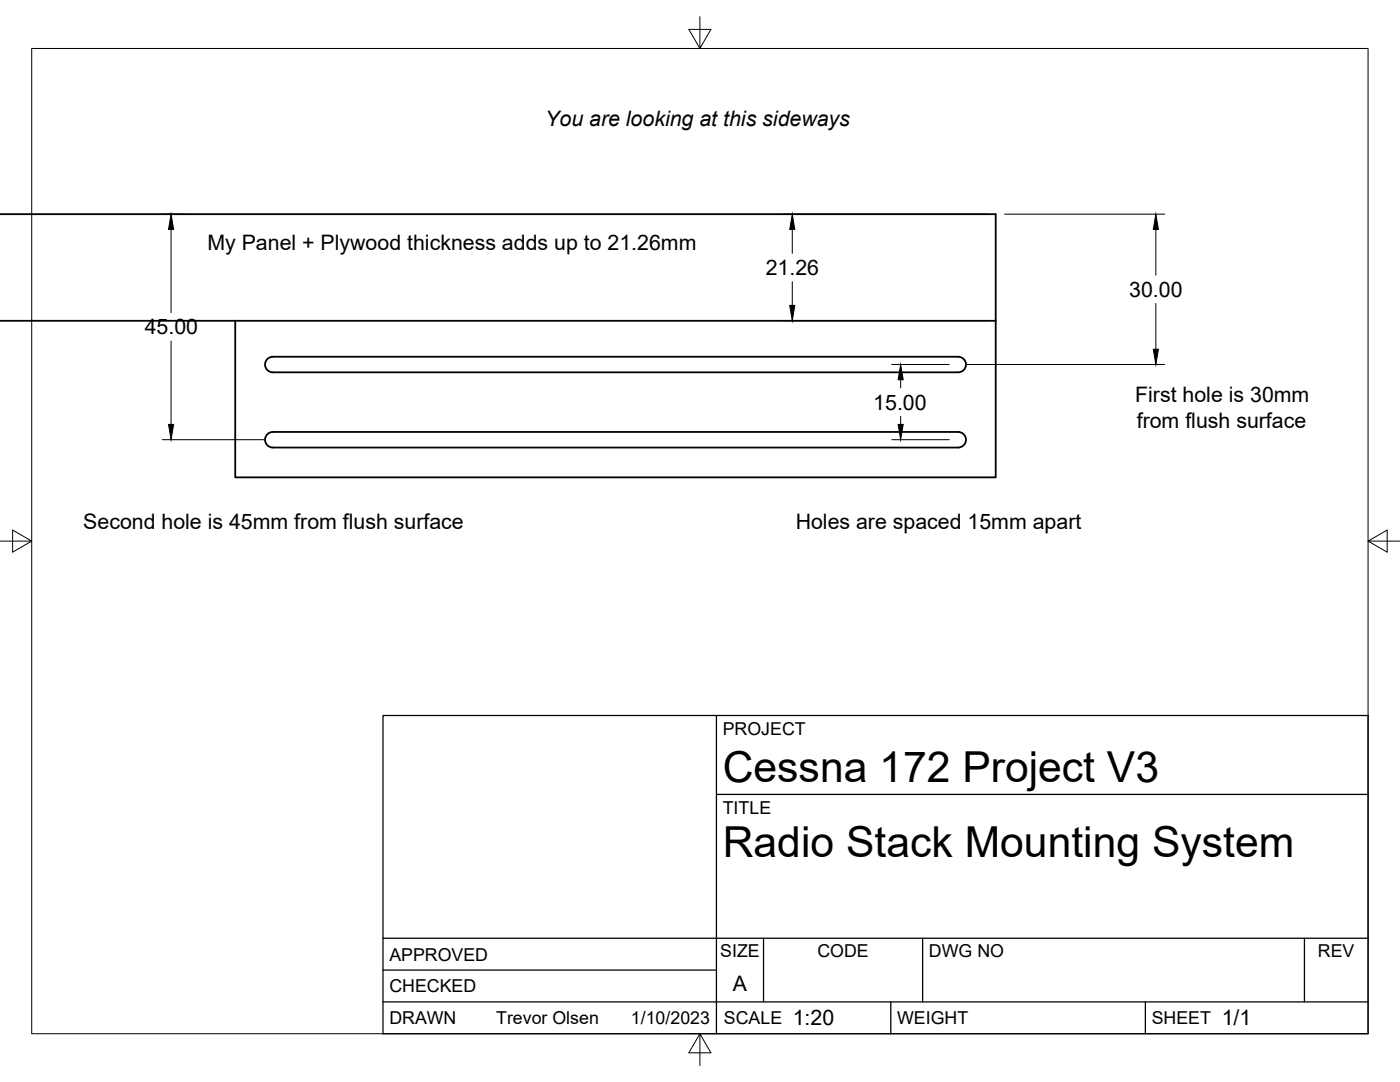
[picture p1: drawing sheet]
<svg xmlns="http://www.w3.org/2000/svg" width="279mm" height="216mm" viewBox="0 0 279 216" stroke-linecap="round" stroke-linejoin="round" font-family="sans-serif">
<!-- layer: Visible -->
<path d="M0 42.7h198.7v52.6h-151.8v-31.3M0 64h198.7M53.5 71.5l1-.3h136.7a1.56 1.56 0 0 1 1.6 1.5 1.56 1.56 0 0 1-1.6 1.6h-136.7a1.56 1.56 0 0 1-1.5-1.1 1.56 1.56 0 0 1 .5-1.7zM53.5 86.5l1-.3h136.7a1.56 1.56 0 0 1 1.6 1.6 1.56 1.56 0 0 1-1.6 1.5h-136.7a1.56 1.56 0 0 1-1.5-1.1 1.56 1.56 0 0 1 .5-1.7z" fill="none" stroke="#000" stroke-width=".36"/>
<!-- layer: Border -->
<path d="M6.3 9.7h266.7v196.6h-266.7zM139.7 3.3v6.4l2.2-3.8h-4.4l2.2 3.8M0 108h6.3l-3.8-2.2v4.4l3.8-2.2M273 108l3.8 2.2v-4.4l-3.8 2.2h6.4M139.7 206.3l-2.2 3.8h4.4l-2.2-3.8v6.3" fill="none" stroke="#000" stroke-width=".2"/>
<!-- layer: Titleblock -->
<path d="M76.4 142.8h196.6v63.5h-196.6zM143 158.5h130M143 142.8v63.5M76.4 199.9h196.6M76.4 193.6h66.6M76.4 187.2h196.6M152.4 187.2v12.7M177.8 199.9v6.4M184.1 187.2v12.7M228.6 199.9v6.4M260.3 187.2v12.7" fill="none" stroke="#000" stroke-width=".25"/>
<!-- layer: FD_Dimensions -->
<g fill="none" stroke="#000" stroke-width=".2">
<path d="M32.4 42.7h4.5M34.1 45.8v16.6M156.3 42.7h40.6M158.1 45.8v4.7M158.1 56.2v4.7M200.5 42.7h32M230.7 45.8v9.1M34.1 68.1v16.6M156.3 64h40.6M178 72.7h11.4M179.7 75.8v1.6M193 72.7h39.5"/>
<path d="M230.7 60.6v9.1M32.4 87.7h20.3M178 87.7h11.4M179.7 83.1v1.6"/>
</g>
<path d="M34.1 42.7l.5 3.1h-1zM158.1 42.7l.5 3.1h-1zM230.7 42.7l.5 3.1h-1zM157.6 60.9h1l-.5 3.1zM179.7 72.7l.6 3.1h-1.1zM230.2 69.7h1l-.5 3zM33.6 84.7h1l-.5 3zM179.2 84.7h1.1l-.6 3z" fill="#000" stroke="#000" stroke-width=".2"/>
<g font-size="8.5">
<text x="144.3" y="156">Cessna 172 Project V3</text>
<text x="144.3" y="171">Radio Stack Mounting System</text>
</g>
<g font-size="4.3">
<text x="108.8" y="25.1">You are looking at this sideways</text>
<text x="41.4" y="49.8">My Panel + Plywood thickness adds up to 21.26mm</text>
<text x="152.8" y="54.9">21.26</text>
<text x="225.4" y="59.2">30.00</text>
<text x="28.9" y="66.7">45.00</text>
<text x="174.3" y="81.7">15.00</text>
<text x="226.5" y="80.3">First hole is 30mm</text>
<text x="226.9" y="85.4">from flush surface</text>
<text x="16.6" y="105.5">Second hole is 45mm from flush surface</text>
<text x="158.8" y="105.5">Holes are spaced 15mm apart</text>
<text x="146.3" y="197.7">A</text>
<text x="158.2" y="204.6">1:20</text>
<text x="243.8" y="204.6">1/1</text>
</g>
<g font-size="3.5">
<text x="144.3" y="146.6">PROJECT</text>
<text x="144.3" y="162.3">TITLE</text>
<text x="77.7" y="191.7">APPROVED</text>
<text x="143.7" y="191">SIZE</text>
<text x="163.1" y="191">CODE</text>
<text x="185.4" y="191">DWG NO</text>
<text x="263" y="191">REV</text>
<text x="77.7" y="198">CHECKED</text>
<text x="77.7" y="204.4">DRAWN</text>
<text x="99" y="204.4">Trevor Olsen</text>
<text x="125.9" y="204.4">1/10/2023</text>
<text x="144.5" y="204.4">SCALE</text>
<text x="179" y="204.4">WEIGHT</text>
<text x="229.8" y="204.4">SHEET</text>
</g>
</svg>
